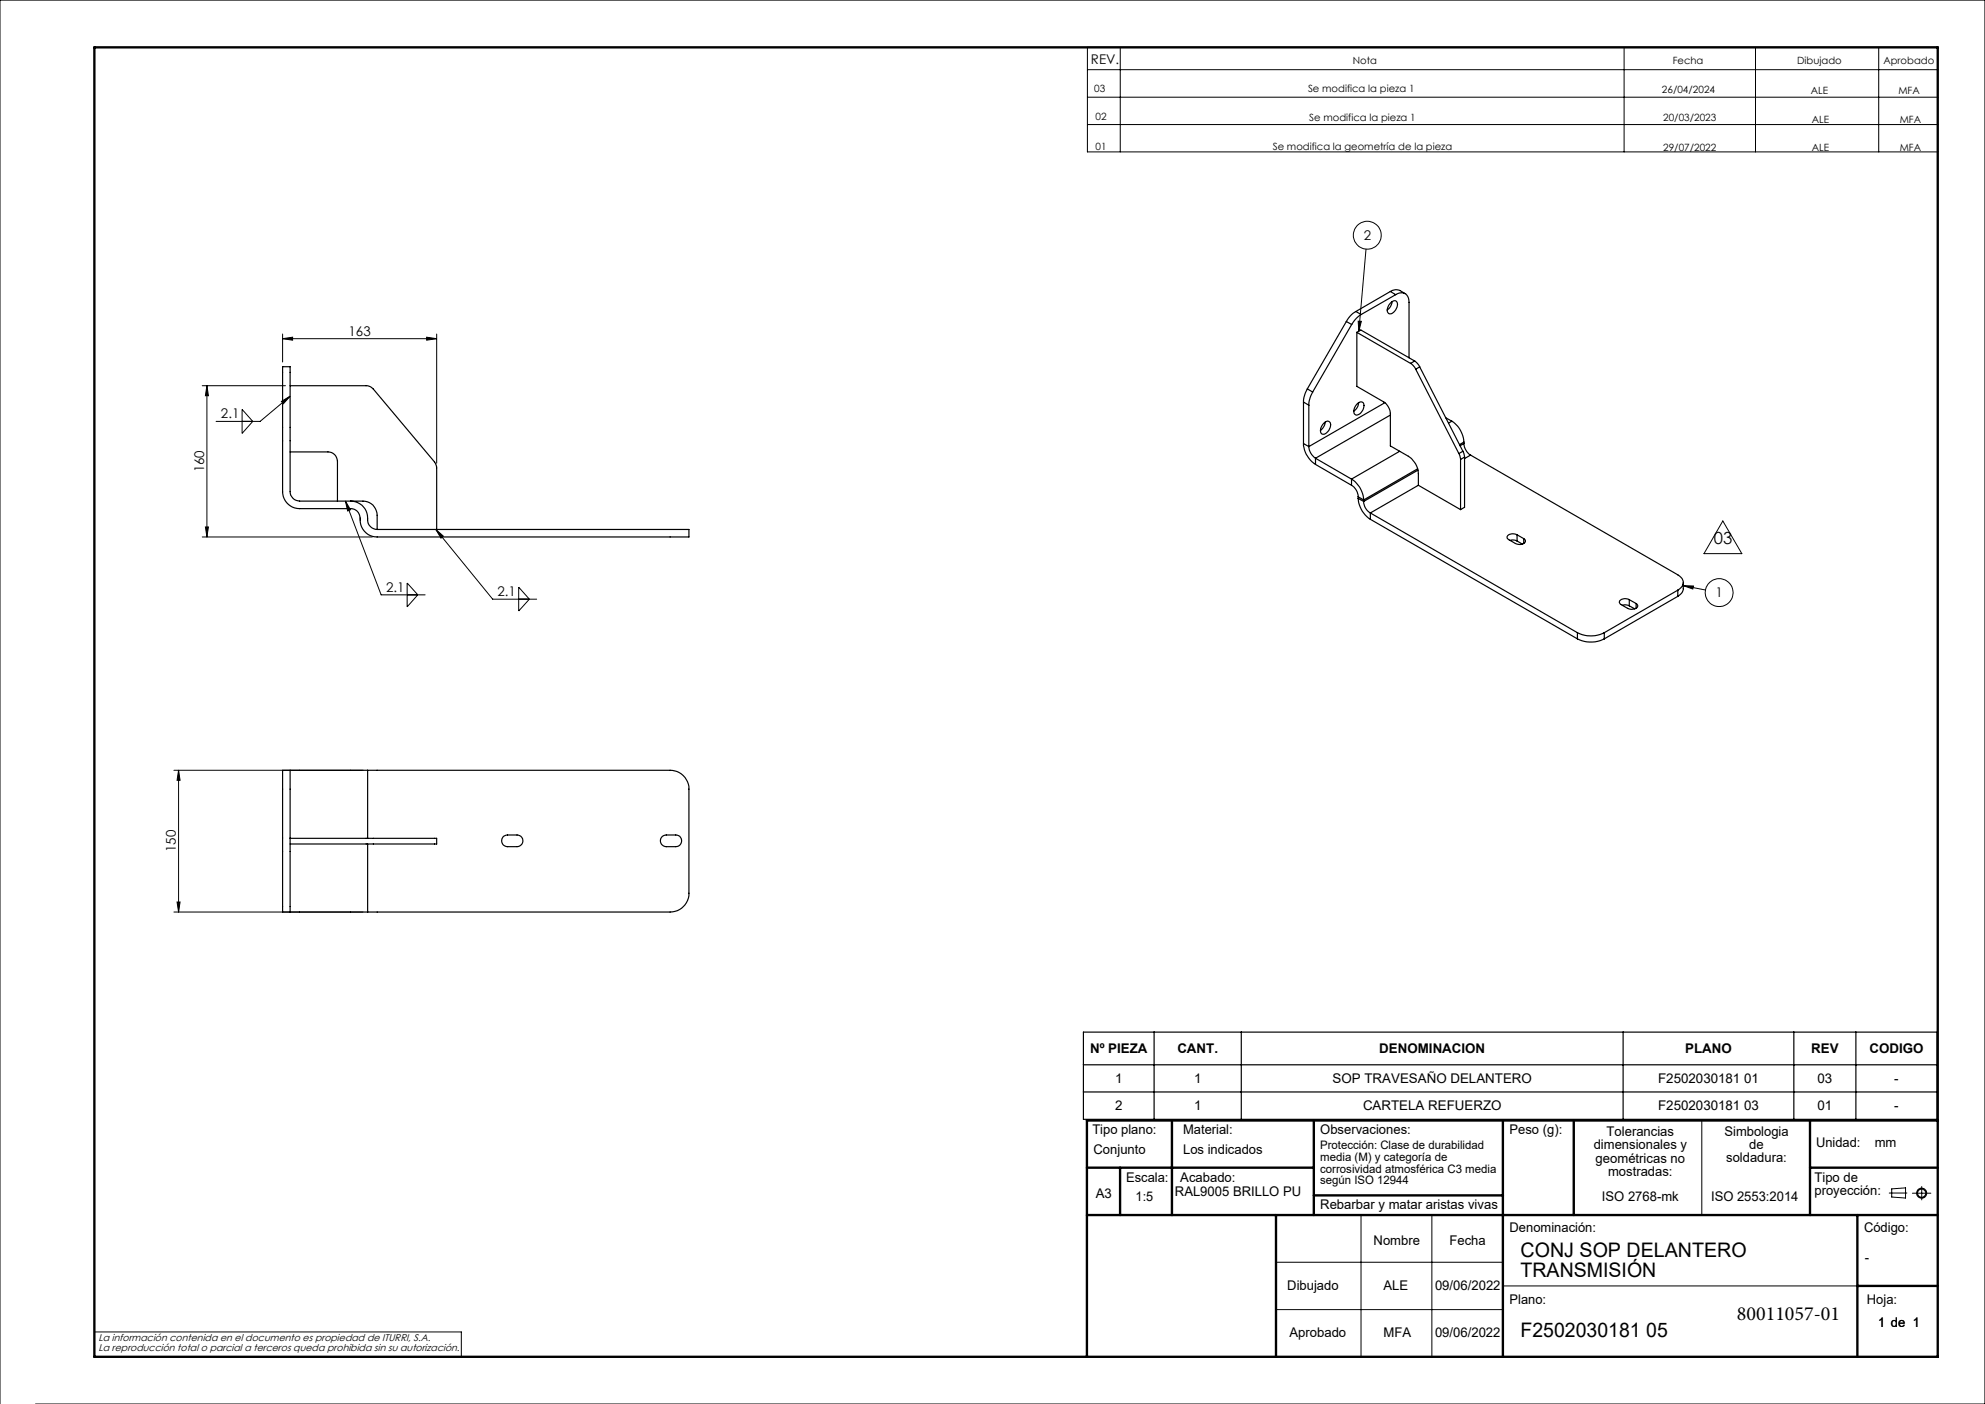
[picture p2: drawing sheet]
<svg xmlns="http://www.w3.org/2000/svg" width="420mm" height="297mm" viewBox="0 0 420 297" stroke-linecap="round" stroke-linejoin="round" font-family="sans-serif">
<g fill="none" stroke="#000" stroke-width=".21">
<path d="M230.1 10h179.9v22.1h-179.9zM230.1 14.7h179.9M237 10v22.1M343.6 10v22.1M371.4 10v22.1M397.5 10v22.1M230.1 20.6h179.9M230.1 26.3h179.9M289 52.7l-1.5 17.4M59.8 71.6l2.1-.3v.7zM59.8 70.7v5.9M59.8 71.6h32.6"/>
<path d="M90.3 71.3l2.1 .3-2.1 .4zM92.4 70.7v27.3M287.4 67.9l.6 .1-.5 2.1zM42.8 81.6h17.6M43.8 81.6l.3 2.1h-.6zM43.8 81.6v32M51.2 86.6l2.3 2.5-2.3 2.6zM59.5 84.9l1.9-1.1-1.4 1.6zM61.4 83.8l-6.4 5.3h-9.3M42.8 113.6h36M43.5 111.5h.6l-.3 2.1zM73.1 106l1.1 1.8-.6 .3z"/>
<path d="M73.1 106l7.5 19.8h9.4M92.2 112l1.6 1.4-.5 .4zM92.2 112l12 14.7h9.4M364.5 110.2l4 6.9h-8zM86.1 123.3l2.3 2.5-2.3 2.6zM109.7 124.2l2.3 2.5-2.3 2.6zM356.2 123.9l4.7 .9M356.2 123.9l2.1 .1-.1 .6zM36.8 162.9h40M37.8 162.9l.3 2.2h-.6zM37.8 162.9v30M36.8 192.9h40"/>
<path d="M37.5 190.8h.6l-.3 2.1zM360.1 237v20M288 257v30M303 257v30M399.7 252.4h3.8M400.3 251.5l2.9-.2v2.1l-2.9-.2zM404.6 252.4h4M406.6 251v2.8M270 267h48M270 277h48M318 272h75M0 297v-297h420v297h-412.5"/>
<path d="M20 281.8h77.6v5.2"/>
<circle cx="289.3" cy="49.8" r="2.96"/>
<circle cx="363.7" cy="125.3" r="2.95"/>
<circle cx="406.6" cy="252.4" r=".86"/>
<circle cx="406.6" cy="252.4" r="1.07"/>
</g>
<g fill="none" stroke="#000" stroke-width=".5">
<path d="M20 10h390v277h-390zM248 237v20M278 237v20M318 237v50M333 237v20M383 237v20M410 237h-180v50M230 257h180M230 247h48M237 247v10M270 257v30M278 252.9h40"/>
<path d="M383 247h27M393 257v30M393 272h17"/>
</g>
<g fill="none" stroke="#000" stroke-width=".25">
<path d="M59.8 77.6h1.6v26.4a2.05 2.05 0 0 0 2 2h13.4a2.95 2.95 0 0 1 3 3v3h66v1.6h-66a3.6 3.6 0 0 1-3.6-4 1.99 1.99 0 0 0-2-2h-10.8a3.6 3.6 0 0 1-3.6-3.6zM284.9 68l1.1 .6M284.9 68l-8.3 14.3M286 68.6l-8.3 14.3M286.9 65.9a5.2 5.2 0 0 0-2 2.1M286.9 65.9l1.1 .6M287.1 70.3v11.4l5.7 3.3a3.2 3.2 0 0 1 1.4 2.5v6.8l3.8 2.2a4.6 4.6 0 0 1 2.1 3.7v2.5M287.1 70.3l11.3 6.6M287.1 70.3l.8-.5 11.4 6.6M288 66.5a5.8 5.8 0 0 0-2 2.1M294.2 61.7l1.1-.4a3.1 3.1 0 0 1 2 .8M294.2 61.7l1.1 .6"/>
<path d="M294.2 61.7l-7.3 4.2M294.2 64.1a.76 .76 0 0 1 .9-.5 .76 .76 0 0 1 .6 .8 2.04 2.04 0 0 1-1.7 2 1.13 1.13 0 0 1-.2-1.8zM294.5 63.8a2.32 2.32 0 0 1-1 1.8M295.3 62.3a1.72 1.72 0 0 1 2-.2 1.72 1.72 0 0 1 .8 1.9v11.7M295.3 62.3l-7.3 4.2M298.4 76.9l.6 .5 .5 .7M299.3 76.4l.6 .5 .5 .7M299.3 76.4l-.9 .5M299.5 78.1l9.2 17.9M300.4 77.6l-.9 .5M300.4 77.6l9.1 17.9M61.4 95.6h8a1.99 1.99 0 0 1 2 2v8.4"/>
<path d="M61.4 81.6h16.1a2.01 2.01 0 0 1 1.5 .7l13.2 15.8 .2 .7v13.2M275.8 93.8a5.4 5.4 0 0 0 2.5 4.4M275.8 85.1l1.1 .6M275.8 93.8l1.1 .7M275.8 85.1v8.7M276.6 82.3a5.9 5.9 0 0 0-.8 2.8M276.6 82.3l1.1 .6M276.9 94.5a3.2 3.2 0 0 0 1.4 2.4M276.9 85.7v8.8M277.7 82.9a5.9 5.9 0 0 0-.8 2.8M278.3 98.2l7.7 4.5M278.3 96.9v1.3"/>
<path d="M278.3 96.9l7.7 4.4M280.3 89.4a.8 .8 0 0 1 1.1-.1 .8 .8 0 0 1 0 1.1 1.68 1.68 0 0 1-1.7 1.4 1.76 1.76 0 0 1 .6-2.4zM280.4 89.3a2.53 2.53 0 0 1-1 1.7M287.3 85.3a.74 .74 0 0 1 1-.2 .74 .74 0 0 1 .3 1 1.62 1.62 0 0 1-1.9 1.6 1.77 1.77 0 0 1 .6-2.4zM287.5 85.2a2.33 2.33 0 0 1-1 1.8M293 85.2l-16.1 9.3M294.2 87.8l-15.9 9.1M296.2 95.5l-10.2 5.8M300 99.2l-11.5 6.6M300 99.4l-11.5 6.7M305.9 88.4l1.3 .7M307.2 89.1a5.6 5.6 0 0 1 2.5 4.4"/>
<path d="M307.2 89.1l-.7 .4M308.7 96l.3 1.2M309 97.2v10.6M309.5 95.5l.4 1.2M309.5 95.5l-.8 .5M309.7 93.8a3.2 3.2 0 0 0 1.4 2.5M309.7 93.5v.3M309.7 93.5l-.9 .5M309.7 93.8l-.8 .5M309.9 96.7l-.9 .5M309.9 96.7v10.6l-.9 .5M311.1 96.3l43.9 25.3a1.71 1.71 0 0 1 1.2 1.6 1.71 1.71 0 0 1-1.2 1.6"/>
<path d="M311.1 96.3l-1.2 .7M74.2 106a3.8 3.8 0 0 1 3.6 4.4l.3 .7 .6 .6 1.1 .3M286 101.3a5.5 5.5 0 0 1 2.5 4.5M286 102.7a2.97 2.97 0 0 1 1.4 2.4M286 101.3v1.4M287.4 105.4a5.8 5.8 0 0 0 2.5 4.5M287.4 105.1l1.1 .7M287.4 105.4l1.1 .7M287.4 105.1v.3M288.5 106.1a2.85 2.85 0 0 0 1.4 2.4M288.5 105.8v.3M289.9 108.5l43.9 25.3"/>
<path d="M289.9 108.5v1.4M289.9 109.9l43.9 25.2M300.1 102.7l8.9 5.1M300.1 102.7l-10.2 5.8M319.5 114.3l.7-.1 .8 .2M321 113.1a1.42 1.42 0 0 0-2.1 .6l.3 .5 1.4 .8a1.42 1.42 0 0 0 2.2-.6l-.4-.5M321 113.1l1.4 .8M321 113.1v1.3M321 114.4l1.1 .7M322.4 113.9v1.1M333.8 133.8a6.3 6.3 0 0 0 5.6 0M333.8 135.1a6.3 6.3 0 0 0 5.6 0"/>
<path d="M333.8 133.8v1.3M339.4 133.8v1.3M343.3 128l.7-.1 .7 .3M344.7 126.9a1.47 1.47 0 0 0-2.1 .5l.4 .5 1.4 .8a1.47 1.47 0 0 0 2.1-.6l-.3-.4M344.7 126.9l1.5 .8M344.7 126.9v1.3M344.7 128.2l1.2 .6M346.2 127.7v1M355 124.8l-15.6 9M355 124.8v1.3M355 126.1l-15.6 9M356.2 123.2a2.94 2.94 0 0 1-.3 2.1l-.9 .8"/>
<path d="M61.4 162.9h-1.6v30h1.6M61.4 162.9v30M61.4 162.9h16.4M61.4 177.3h31v1.2h-31M77.8 162.9h64a4 4 0 0 1 4 4v22a4 4 0 0 1-4 4h-64M77.8 162.9v14.4M77.8 178.5v14.4M106.5 176.9l.9-.3h2a1.23 1.23 0 0 1 1.2 1.3 1.23 1.23 0 0 1-1.2 1.2h-2a1.26 1.26 0 0 1-1.2-.8 1.26 1.26 0 0 1 .3-1.4zM140.2 176.9l.8-.3h2a1.23 1.23 0 0 1 1.2 1.3 1.23 1.23 0 0 1-1.2 1.2h-2a1.25 1.25 0 0 1-1.2-.8 1.25 1.25 0 0 1 .4-1.4zM61.4 192.9h16.4M229.2 218.3h180.7v18.5h-180.7zM244.2 218.3v18.5"/>
<path d="M262.6 218.3v18.5M343.4 218.3v18.5M379.6 218.3v18.5M392.7 218.3v18.5M229.2 225.2h180.7M229.2 231h180.7"/>
</g>
<g fill="#000">
<path d="M59.8 71.6l2.1-.3v.7zM90.3 71.3l2.1 .3-2.1 .4z"/>
<path d="M287.4 67.9l.6 .1-.5 2.1zM356.2 123.9l2.1 .1-.1 .6z"/>
<path d="M43.8 81.6l.3 2.1h-.6zM43.5 111.5h.6l-.3 2.1z"/>
<path d="M73.1 106l1.1 1.8-.6 .3zM92.2 112l1.6 1.4-.5 .4zM59.5 84.9l1.9-1.1-1.4 1.6z"/>
<path d="M37.8 162.9l.3 2.2h-.6zM37.5 190.8h.6l-.3 2.1z"/>
</g>
<g font-size="4.2">
<text x="321.7" y="265.9">CONJ SOP DELANTERO</text>
<text x="321.7" y="270.1">TRANSMISIÓN</text>
<text x="367.5" y="279.1">80011057-01</text>
<text x="321.7" y="282.8">F2502030181 05</text>
</g>
<text font-size="3.5" x="362.6" y="115.2">03</text>
<g font-size="2.8">
<text x="230.8" y="13.6">REV.</text>
<text x="288.5" y="50.7">2</text>
<text x="73.8" y="71">163</text>
<text x="46.8" y="88.5">2.1</text>
<text x="43.2" y="99.9" transform="rotate(-90 43.2 99.9)">160</text>
<text x="81.7" y="125.2">2.1</text>
<text x="105.3" y="126.1">2.1</text>
<text x="363" y="126.3">1</text>
<text x="37.2" y="180.3" transform="rotate(-90 37.2 180.3)">150</text>
<text x="230.6" y="222.8">Nº PIEZA</text>
<text x="249.1" y="222.8">CANT.</text>
<text x="291.8" y="222.8">DENOMINACION</text>
<text x="356.6" y="222.8">PLANO</text>
<text x="383.2" y="222.8">REV</text>
<text x="395.6" y="222.8">CODIGO</text>
<text x="235.9" y="229.1">1</text>
<text x="252.6" y="229.1">1</text>
<text x="282" y="229.1">SOP TRAVESAÑO DELANTERO</text>
<text x="350.8" y="229.1">F2502030181 01</text>
<text x="384.6" y="229.1">03</text>
<text x="400.8" y="229.1">-</text>
<text x="231.1" y="239.9">Tipo plano:</text>
<text x="235.9" y="234.9">2</text>
<text x="250.3" y="239.9">Material:</text>
<text x="252.6" y="234.9">1</text>
<text x="279.3" y="239.9">Observaciones:</text>
<text x="288.4" y="234.9">CARTELA REFUERZO</text>
<text x="319.4" y="239.9">Peso (g):</text>
<text x="350.8" y="234.9">F2502030181 03</text>
<text x="384.6" y="234.9">01</text>
<text x="400.8" y="234.9">-</text>
<text x="231.4" y="244.1">Conjunto</text>
<text x="250.3" y="244.1">Los indicados</text>
<text x="337.2" y="243.1">dimensionales y</text>
<text x="337.6" y="246">geométricas no</text>
<text x="339.9" y="240.3">Tolerancias</text>
<text x="364.9" y="240.2">Simbologia</text>
<text x="365.3" y="245.9">soldadura:</text>
<text x="370.1" y="243">de</text>
<text x="384.2" y="242.7">Unidad:</text>
<text x="396.7" y="242.7">mm</text>
<text x="238.3" y="250">Escala:</text>
<text x="249.7" y="250">Acabado:</text>
<text x="340.2" y="248.8">mostradas:</text>
<text x="383.9" y="250">Tipo de</text>
<text x="231.9" y="253.4">A3</text>
<text x="240.3" y="254">1:5</text>
<text x="248.6" y="253">RAL9005 BRILLO PU</text>
<text x="279.3" y="255.7">Rebarbar y matar aristas vivas</text>
<text x="338.9" y="254">ISO 2768-mk</text>
<text x="362" y="254">ISO 2553:2014</text>
<text x="383.9" y="252.8">proyección:</text>
<text x="290.6" y="263.3">Nombre</text>
<text x="306.7" y="263.3">Fecha</text>
<text x="319.4" y="260.6">Denominación:</text>
<text x="394.4" y="260.6">Código:</text>
<text x="394.6" y="266.9">-</text>
<text x="272.4" y="273">Dibujado</text>
<text x="292.7" y="273">ALE</text>
<text x="303.6" y="273">09/06/2022</text>
<text x="319.4" y="275.8">Plano:</text>
<text x="395" y="275.8">Hoja:</text>
<text x="397.4" y="280.6">1 de 1</text>
<text x="272.8" y="282.8">Aprobado</text>
<text x="292.7" y="282.8">MFA</text>
<text x="303.6" y="282.8">09/06/2022</text>
</g>
<g font-size="2.5">
<text x="279.3" y="243.1">Protección: Clase de durabilidad</text>
<text x="279.3" y="245.6">media (M) y categoría de</text>
<text x="279.3" y="248.1">corrosividad atmosférica C3 media</text>
<text x="279.3" y="250.5">según ISO 12944</text>
</g>
<g font-size="2.1">
<text x="286.2" y="13.6">Nota</text>
<text x="353.9" y="13.6">Fecha</text>
<text x="380.3" y="13.6">Dibujado</text>
<text x="398.5" y="13.6">Aprobado</text>
<text x="231.5" y="19.4">03</text>
<text x="276.8" y="19.5">Se modifica la pieza 1</text>
<text x="351.7" y="19.6">26/04/2024</text>
<text x="383.1" y="19.9">ALE</text>
<text x="401.7" y="19.9">MFA</text>
<text x="231.8" y="25.4">02</text>
<text x="277" y="25.5">Se modifica la pieza 1</text>
<text x="351.9" y="25.6">20/03/2023</text>
<text x="383.4" y="25.9">ALE</text>
<text x="401.9" y="25.9">MFA</text>
<text x="231.8" y="31.8">01</text>
<text x="269.3" y="31.8">Se modifica la geometría de la pieza</text>
<text x="351.9" y="31.9">29/07/2022</text>
<text x="383.4" y="31.9">ALE</text>
<text x="401.9" y="31.9">MFA</text>
<text x="20.8" y="283.7">La información contenida en el documento es propiedad de ITURRI, S.A.</text>
<text x="20.8" y="285.7">La reproducción total o parcial a terceros queda prohibida sin su autorización.</text>
</g>
</svg>
